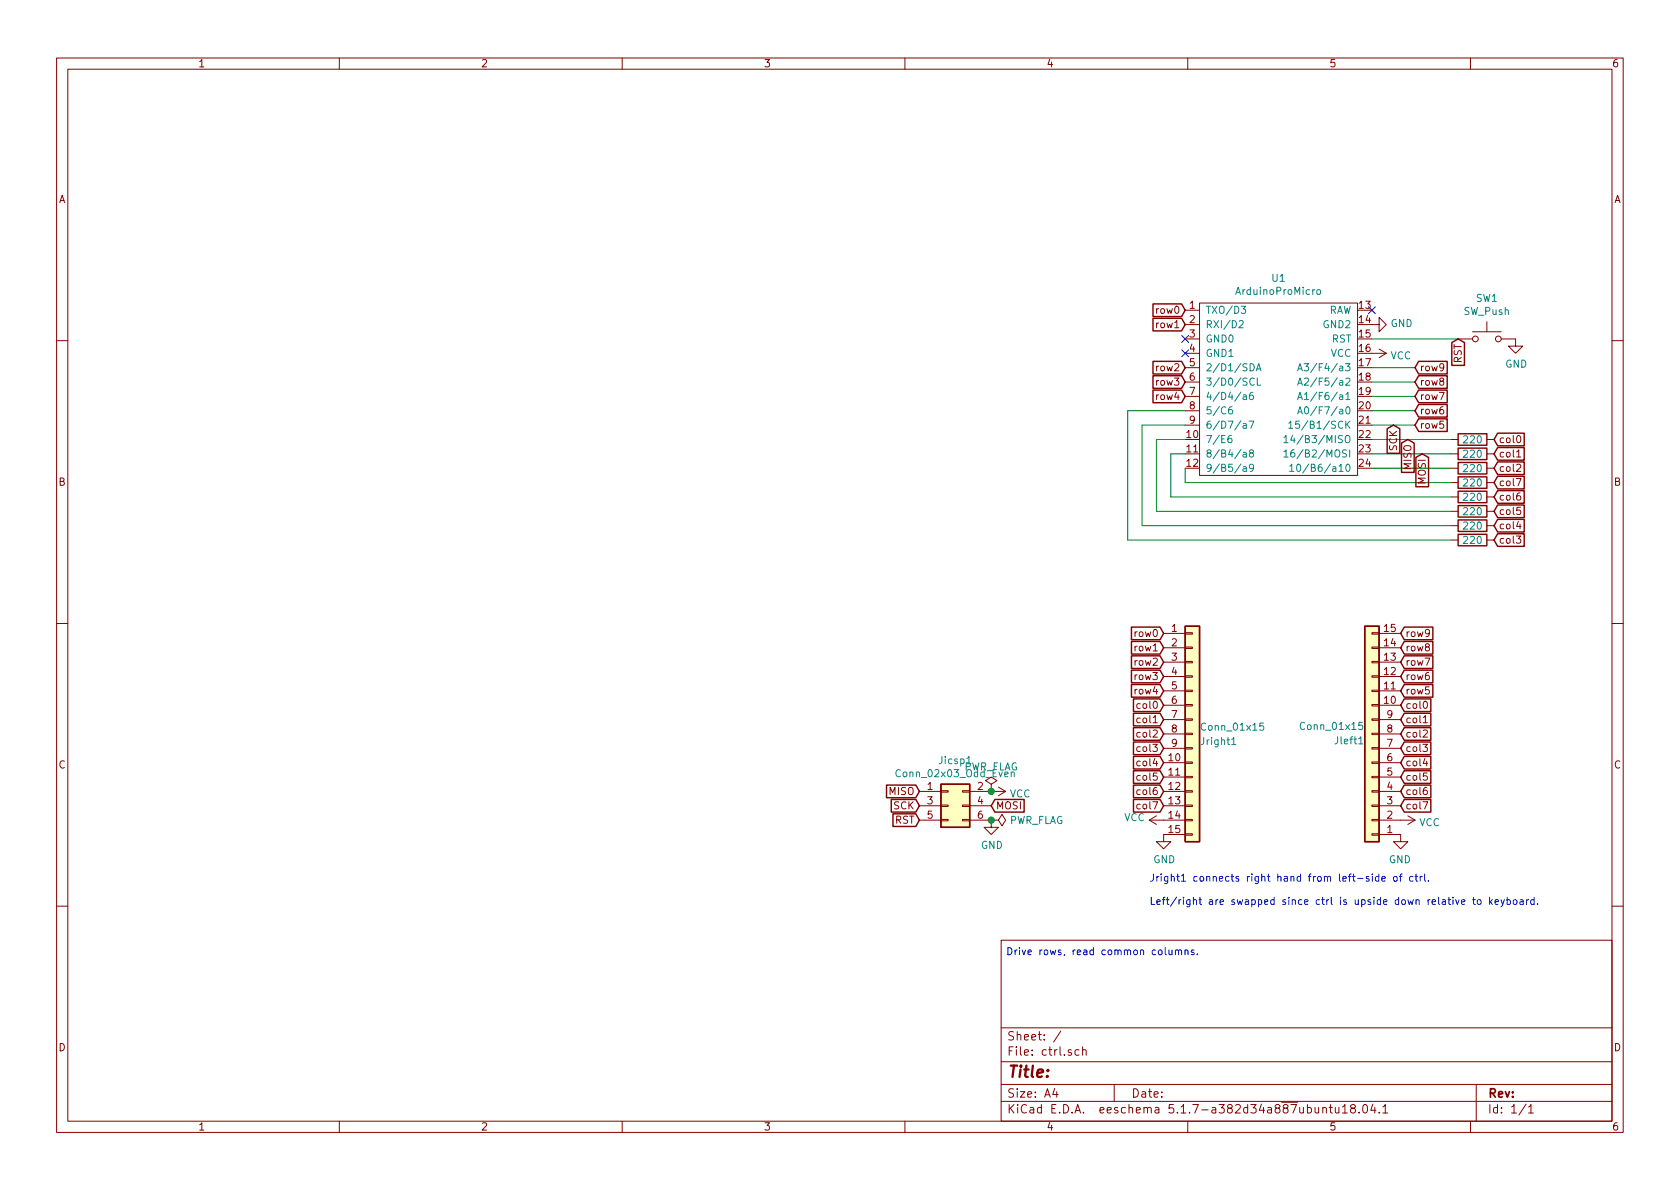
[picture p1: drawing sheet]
EESchema Schematic File Version 4
EELAYER 30 0
EELAYER END
$Descr A4 11693 8268
encoding utf-8
Sheet 1 1
Title ""
Date ""
Rev ""
Comp ""
Comment1 ""
Comment2 ""
Comment3 ""
Comment4 ""
$EndDescr
$Comp
L Device:R R0
U 1 1
P 10250 3050
F 0 "R0" V 10350 3100 50  0001 C CNN
F 1 "220" V 10250 3050 50  0000 C CNN
F 2 "ctrl:R_0603_1608Metric_Pad0.98x0.95mm_HandSolder" V 10180 3050 50  0001 C CNN
F 3 "~" H 10250 3050 50  0001 C CNN
	1    10250 3050
	0    1    1    0   
$EndComp
$Comp
L Device:R R1
U 1 1
P 10250 3150
F 0 "R1" V 10350 3200 50  0001 C CNN
F 1 "220" V 10250 3150 50  0000 C CNN
F 2 "ctrl:R_0603_1608Metric_Pad0.98x0.95mm_HandSolder" V 10180 3150 50  0001 C CNN
F 3 "~" H 10250 3150 50  0001 C CNN
	1    10250 3150
	0    1    1    0   
$EndComp
$Comp
L Device:R R2
U 1 1
P 10250 3250
F 0 "R2" V 10350 3300 50  0001 C CNN
F 1 "220" V 10250 3250 50  0000 C CNN
F 2 "ctrl:R_0603_1608Metric_Pad0.98x0.95mm_HandSolder" V 10180 3250 50  0001 C CNN
F 3 "~" H 10250 3250 50  0001 C CNN
	1    10250 3250
	0    1    1    0   
$EndComp
$Comp
L Device:R R3
U 1 1
P 10250 3350
F 0 "R3" V 10350 3400 50  0001 C CNN
F 1 "220" V 10250 3350 50  0000 C CNN
F 2 "ctrl:R_0603_1608Metric_Pad0.98x0.95mm_HandSolder" V 10180 3350 50  0001 C CNN
F 3 "~" H 10250 3350 50  0001 C CNN
	1    10250 3350
	0    1    1    0   
$EndComp
$Comp
L Device:R R4
U 1 1
P 10250 3450
F 0 "R4" V 10350 3500 50  0001 C CNN
F 1 "220" V 10250 3450 50  0000 C CNN
F 2 "ctrl:R_0603_1608Metric_Pad0.98x0.95mm_HandSolder" V 10180 3450 50  0001 C CNN
F 3 "~" H 10250 3450 50  0001 C CNN
	1    10250 3450
	0    1    1    0   
$EndComp
$Comp
L Device:R R5
U 1 1
P 10250 3550
F 0 "R5" V 10350 3600 50  0001 C CNN
F 1 "220" V 10250 3550 50  0000 C CNN
F 2 "ctrl:R_0603_1608Metric_Pad0.98x0.95mm_HandSolder" V 10180 3550 50  0001 C CNN
F 3 "~" H 10250 3550 50  0001 C CNN
	1    10250 3550
	0    1    1    0   
$EndComp
$Comp
L Device:R R6
U 1 1
P 10250 3650
F 0 "R6" V 10350 3700 50  0001 C CNN
F 1 "220" V 10250 3650 50  0000 C CNN
F 2 "ctrl:R_0603_1608Metric_Pad0.98x0.95mm_HandSolder" V 10180 3650 50  0001 C CNN
F 3 "~" H 10250 3650 50  0001 C CNN
	1    10250 3650
	0    1    1    0   
$EndComp
$Comp
L Device:R R7
U 1 1
P 10250 3750
F 0 "R7" V 10350 3800 50  0001 C CNN
F 1 "220" V 10250 3750 50  0000 C CNN
F 2 "ctrl:R_0603_1608Metric_Pad0.98x0.95mm_HandSolder" V 10180 3750 50  0001 C CNN
F 3 "~" H 10250 3750 50  0001 C CNN
	1    10250 3750
	0    1    1    0   
$EndComp
Text GLabel 10400 3350 2    50   Input ~ 0
col7
Text GLabel 10400 3450 2    50   Input ~ 0
col6
Text GLabel 10400 3550 2    50   Input ~ 0
col5
Text GLabel 10400 3650 2    50   Input ~ 0
col4
Text GLabel 10400 3750 2    50   Input ~ 0
col3
Text GLabel 10400 3250 2    50   Input ~ 0
col2
Text GLabel 10400 3150 2    50   Input ~ 0
col1
Text GLabel 10400 3050 2    50   Input ~ 0
col0
Text GLabel 8250 2150 0    50   Input ~ 0
row0
Text GLabel 8250 2250 0    50   Input ~ 0
row1
Text GLabel 8250 2550 0    50   Input ~ 0
row2
Text GLabel 8250 2650 0    50   Input ~ 0
row3
Text GLabel 8250 2750 0    50   Input ~ 0
row4
$Comp
L power:GND #PWR0105
U 1 1
P 10550 2350
F 0 "#PWR0105" H 10550 2100 50  0001 C CNN
F 1 "GND" H 10555 2177 50  0000 C CNN
F 2 "" H 10550 2350 50  0001 C CNN
F 3 "" H 10550 2350 50  0001 C CNN
	1    10550 2350
	1    0    0    -1  
$EndComp
NoConn ~ 9550 2150
Text GLabel 9850 2550 2    50   Input ~ 0
row9
Text GLabel 9850 2650 2    50   Input ~ 0
row8
Text GLabel 9850 2750 2    50   Input ~ 0
row7
Text GLabel 9850 2850 2    50   Input ~ 0
row6
Text GLabel 9850 2950 2    50   Input ~ 0
row5
Text Notes 8350 6650 2    50   ~ 0
Drive rows, read common columns.
Wire Wire Line
	9550 3050 10100 3050
Wire Wire Line
	9550 3150 10100 3150
Wire Wire Line
	9550 3250 10100 3250
Wire Wire Line
	10100 3350 8250 3350
Wire Wire Line
	8250 3350 8250 3250
Wire Wire Line
	10100 3450 8150 3450
Wire Wire Line
	8150 3450 8150 3150
Wire Wire Line
	8150 3150 8250 3150
Wire Wire Line
	10100 3550 8050 3550
Wire Wire Line
	8050 3550 8050 3050
Wire Wire Line
	8050 3050 8250 3050
Wire Wire Line
	10100 3650 7950 3650
Wire Wire Line
	7950 3650 7950 2950
Wire Wire Line
	7950 2950 8250 2950
Wire Wire Line
	10100 3750 7850 3750
Wire Wire Line
	7850 3750 7850 2850
Wire Wire Line
	7850 2850 8250 2850
Text Notes 8000 6300 0    50   ~ 0
Jright1 connects right hand from left-side of ctrl.\n\nLeft/right are swapped since ctrl is upside down relative to keyboard.
$Comp
L Connector_Generic:Conn_01x15 Jright1
U 1 1
P 8300 5100
F 0 "Jright1" H 8350 5050 50  0000 L CNN
F 1 "Conn_01x15" H 8350 5150 50  0000 L CNN
F 2 "ctrl:TE_1-84953-5_1x15-1MP_P1.0mm_Horizontal" H 8300 5100 50  0001 C CNN
F 3 "https://www.te.com/usa-en/product-1-84953-5.html" H 8300 5100 50  0001 C CNN
	1    8300 5100
	1    0    0    -1  
$EndComp
Text GLabel 8100 4400 0    50   Input ~ 0
row0
Text GLabel 8100 4500 0    50   Input ~ 0
row1
Text GLabel 8100 4700 0    50   Input ~ 0
row3
Text GLabel 8100 4800 0    50   Input ~ 0
row4
Text GLabel 8100 4600 0    50   Input ~ 0
row2
Text GLabel 8100 4900 0    50   Input ~ 0
col0
Text GLabel 8100 5000 0    50   Input ~ 0
col1
Text GLabel 8100 5100 0    50   Input ~ 0
col2
Text GLabel 8100 5200 0    50   Input ~ 0
col3
Text GLabel 8100 5300 0    50   Input ~ 0
col4
Text GLabel 8100 5400 0    50   Input ~ 0
col5
Text GLabel 8100 5500 0    50   Input ~ 0
col6
Text GLabel 8100 5600 0    50   Input ~ 0
col7
$Comp
L power:GND #PWR0104
U 1 1
P 8100 5800
F 0 "#PWR0104" H 8100 5550 50  0001 C CNN
F 1 "GND" H 8105 5627 50  0000 C CNN
F 2 "" H 8100 5800 50  0001 C CNN
F 3 "" H 8100 5800 50  0001 C CNN
	1    8100 5800
	1    0    0    -1  
$EndComp
$Comp
L power:GND #PWR0101
U 1 1
P 9750 5800
F 0 "#PWR0101" H 9750 5550 50  0001 C CNN
F 1 "GND" H 9755 5627 50  0000 C CNN
F 2 "" H 9750 5800 50  0001 C CNN
F 3 "" H 9750 5800 50  0001 C CNN
	1    9750 5800
	-1   0    0    -1  
$EndComp
Text GLabel 9750 4400 2    50   Input ~ 0
row9
Text GLabel 9750 4500 2    50   Input ~ 0
row8
Text GLabel 9750 4700 2    50   Input ~ 0
row6
Text GLabel 9750 4800 2    50   Input ~ 0
row5
Text GLabel 9750 4600 2    50   Input ~ 0
row7
Text GLabel 9750 4900 2    50   Input ~ 0
col0
Text GLabel 9750 5000 2    50   Input ~ 0
col1
Text GLabel 9750 5100 2    50   Input ~ 0
col2
Text GLabel 9750 5200 2    50   Input ~ 0
col3
Text GLabel 9750 5300 2    50   Input ~ 0
col4
Text GLabel 9750 5400 2    50   Input ~ 0
col5
Text GLabel 9750 5500 2    50   Input ~ 0
col6
Text GLabel 9750 5600 2    50   Input ~ 0
col7
$Comp
L Connector_Generic:Conn_01x15 Jleft1
U 1 1
P 9550 5100
F 0 "Jleft1" H 9600 5150 50  0000 L CNN
F 1 "Conn_01x15" H 9600 5050 50  0000 L CNN
F 2 "ctrl:TE_1-84953-5_1x15-1MP_P1.0mm_Horizontal" H 9550 5100 50  0001 C CNN
F 3 "https://www.te.com/usa-en/product-1-84953-5.html" H 9550 5100 50  0001 C CNN
	1    9550 5100
	-1   0    0    1   
$EndComp
$Comp
L Switch:SW_Push SW1
U 1 1
P 10350 2350
F 0 "SW1" H 10350 2635 50  0000 C CNN
F 1 "SW_Push" H 10350 2544 50  0000 C CNN
F 2 "Button_Switch_SMD:SW_SPST_TL3342" H 10350 2550 50  0001 C CNN
F 3 "~" H 10350 2550 50  0001 C CNN
	1    10350 2350
	1    0    0    -1  
$EndComp
$Comp
L power:GND #PWR0102
U 1 1
P 9550 2250
F 0 "#PWR0102" H 9550 2000 50  0001 C CNN
F 1 "GND" V 9555 2122 50  0000 R CNN
F 2 "" H 9550 2250 50  0001 C CNN
F 3 "" H 9550 2250 50  0001 C CNN
	1    9550 2250
	0    -1   -1   0   
$EndComp
$Comp
L power:VCC #PWR0107
U 1 1
P 8100 5700
F 0 "#PWR0107" H 8100 5550 50  0001 C CNN
F 1 "VCC" V 8115 5827 50  0000 L CNN
F 2 "" H 8100 5700 50  0001 C CNN
F 3 "" H 8100 5700 50  0001 C CNN
	1    8100 5700
	0    -1   -1   0   
$EndComp
$Comp
L power:VCC #PWR0108
U 1 1
P 9750 5700
F 0 "#PWR0108" H 9750 5550 50  0001 C CNN
F 1 "VCC" V 9765 5828 50  0000 L CNN
F 2 "" H 9750 5700 50  0001 C CNN
F 3 "" H 9750 5700 50  0001 C CNN
	1    9750 5700
	0    1    1    0   
$EndComp
$Comp
L power:VCC #PWR0109
U 1 1
P 9550 2450
F 0 "#PWR0109" H 9550 2300 50  0001 C CNN
F 1 "VCC" V 9565 2578 50  0000 L CNN
F 2 "" H 9550 2450 50  0001 C CNN
F 3 "" H 9550 2450 50  0001 C CNN
	1    9550 2450
	0    1    1    0   
$EndComp
Text GLabel 9800 3050 3    50   Input ~ 0
MISO
Text GLabel 9900 3150 3    50   Input ~ 0
MOSI
Text GLabel 10150 2350 3    50   Input ~ 0
RST
Text GLabel 9700 2950 3    50   Input ~ 0
SCK
Wire Wire Line
	9550 2950 9850 2950
Wire Wire Line
	9550 2850 9850 2850
Wire Wire Line
	9550 2750 9850 2750
Wire Wire Line
	9550 2650 9850 2650
Wire Wire Line
	9550 2550 9850 2550
Wire Wire Line
	9550 2350 10150 2350
$Comp
L Connector_Generic:Conn_02x03_Odd_Even Jicsp1
U 1 1
P 6600 5600
F 0 "Jicsp1" H 6650 5917 50  0000 C CNN
F 1 "Conn_02x03_Odd_Even" H 6650 5826 50  0000 C CNN
F 2 "Connector_PinHeader_2.54mm:PinHeader_2x03_P2.54mm_Vertical" H 6600 5600 50  0001 C CNN
F 3 "~" H 6600 5600 50  0001 C CNN
	1    6600 5600
	1    0    0    -1  
$EndComp
Text GLabel 6400 5500 0    50   Input ~ 0
MISO
Text GLabel 6900 5600 2    50   Input ~ 0
MOSI
Text GLabel 6400 5600 0    50   Input ~ 0
SCK
Text GLabel 6400 5700 0    50   Input ~ 0
RST
$Comp
L power:VCC #PWR0110
U 1 1
P 6900 5500
F 0 "#PWR0110" H 6900 5350 50  0001 C CNN
F 1 "VCC" V 6915 5628 50  0000 L CNN
F 2 "" H 6900 5500 50  0001 C CNN
F 3 "" H 6900 5500 50  0001 C CNN
	1    6900 5500
	0    1    1    0   
$EndComp
$Comp
L power:GND #PWR0111
U 1 1
P 6900 5700
F 0 "#PWR0111" H 6900 5450 50  0001 C CNN
F 1 "GND" H 6905 5527 50  0000 C CNN
F 2 "" H 6900 5700 50  0001 C CNN
F 3 "" H 6900 5700 50  0001 C CNN
	1    6900 5700
	1    0    0    -1  
$EndComp
$Comp
L ctrl:ArduinoProMicro U1
U 1 1
P 8900 2550
F 0 "U1" H 8900 3175 50  0000 C CNN
F 1 "ArduinoProMicro" H 8900 3084 50  0000 C CNN
F 2 "ctrl:ArduinoProMicro" H 8900 2550 50  0001 C CNN
F 3 "" H 8900 2550 50  0001 C CNN
	1    8900 2550
	1    0    0    -1  
$EndComp
NoConn ~ 8250 2350
NoConn ~ 8250 2450
$Comp
L power:PWR_FLAG #FLG0101
U 1 1
P 6900 5500
F 0 "#FLG0101" H 6900 5575 50  0001 C CNN
F 1 "PWR_FLAG" H 6900 5673 50  0000 C CNN
F 2 "" H 6900 5500 50  0001 C CNN
F 3 "~" H 6900 5500 50  0001 C CNN
	1    6900 5500
	1    0    0    -1  
$EndComp
Connection ~ 6900 5500
$Comp
L power:PWR_FLAG #FLG0102
U 1 1
P 6900 5700
F 0 "#FLG0102" H 6900 5775 50  0001 C CNN
F 1 "PWR_FLAG" V 6900 5828 50  0000 L CNN
F 2 "" H 6900 5700 50  0001 C CNN
F 3 "~" H 6900 5700 50  0001 C CNN
	1    6900 5700
	0    1    1    0   
$EndComp
Connection ~ 6900 5700
$EndSCHEMATC
